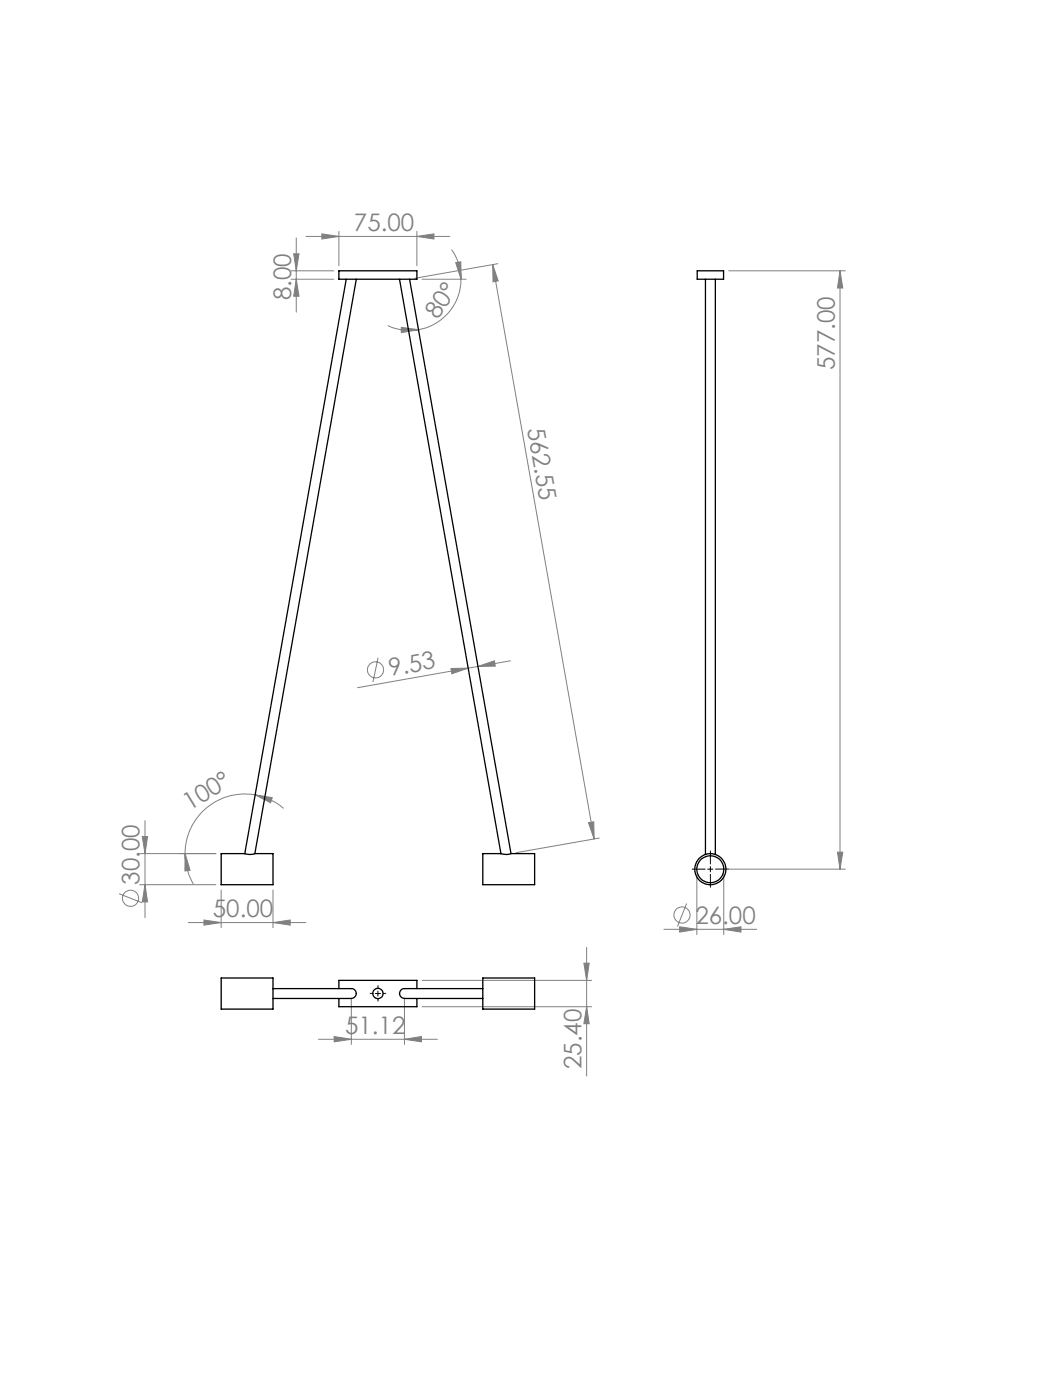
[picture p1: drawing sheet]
<svg xmlns="http://www.w3.org/2000/svg" width="200mm" height="270mm" viewBox="0 0 200 270" stroke-linecap="round" stroke-linejoin="round" font-family="sans-serif">
<g fill="none" stroke="#808080" stroke-width=".19">
<path d="M56.1 53.9h8.2M56.1 52.2h8.2M56.6 48.9h1l-.5 3.3zM57.1 53.9l.5 3.2h-1zM57.1 45.9v14.3M58.9 45.6h27.8M62 45.1l3.3 .5-3.3 .5zM65.3 44.6v6.6M80.3 45.6l3.3-.5v1zM80.3 44.6v6.6M81.3 53.9h8.5M87 48.1a9.4 9.4 0 0 1 1.8 5.8"/>
<path d="M87.8 50.6l1-.1v3.4zM88.8 53.9a9.9 9.9 0 0 1-8.2 9.7M94.9 51l19.6 110.8M94.9 51l1.1 3.2-1 .1zM95.9 50.9l-16 2.8M140.4 52.2h22.5M161.9 52.2l.5 3.3h-1zM161.9 52.2v115.4M74.7 62.8a9.5 9.5 0 0 0 5.9 .8M77.3 63.1l3.3 .5-3.3 .6zM72.8 126.8l-.9 4.7M86.9 128.9h3.3l-3.1 1z"/>
<path d="M90.2 128.9l-21.3 3.7M92.1 128.5l3.1-1.1 .2 1.1zM92.1 128.5l-1.9 .4M98.4 127.4l-6.3 1.1M27.9 158.3v18.7M49.2 153.3l3.3 .5-.4 1zM49.2 153.3a11.5 11.5 0 0 0-13.5 11.3M49.2 153.3a11.2 11.2 0 0 1 5.4 2.6M113.4 158.7l1-.2 .1 3.3zM22.9 172.4l4.5 1.7M26.9 164.6h14.7M26.9 170.6h14.7"/>
<path d="M27.4 161.3h1l-.5 3.3zM27.9 170.6l.5 3.3h-1zM35.7 164.6l.9 3.2-1 .2zM35.7 164.6a11.2 11.2 0 0 0 1.6 5.9M36.3 177.9h22.6M39.3 177.4l3.3 .5-3.3 .5zM42.6 171.6v7.3M52.6 177.9l3.3-.5v1zM52.6 171.6v7.3M115.5 161.6l-16.1 2.8M127.9 179.2h17.9M131 178.7l3.3 .5-3.3 .6z"/>
<path d="M132.3 174.3l-1.8 4.4M134.3 168.6v11.7M137.9 167.6h25M139.5 179.2l3.3-.5v1.1zM139.5 168.6v11.7M161.4 164.3h1l-.5 3.3zM64.4 199.9l3.3 .5-3.3 .5zM67.7 192.6v8.8M77.9 192.6v8.8M81.3 189.1h32.7M81.3 194.2h32.7M112.5 185.8h1l-.5 3.3z"/>
<path d="M113 194.2l.5 3.2h-1zM113 182.7v24.8M61.3 200.4h23M77.9 200.4l3.3-.5v1z"/>
<circle cx="72.3" cy="129.2" r="1.55"/>
<circle cx="25.1" cy="173.2" r="1.55"/>
<circle cx="131.4" cy="176.5" r="1.55"/>
</g>
<path d="M135.9 167.6h-2.5M136.9 166.6v-2.5M136.9 168.6v2.5M137.9 167.6h2.5M71.8 191.6h-.5M72.8 190.6v-.5M72.8 192.6v.5M73.8 191.6h.5" fill="none" stroke="#000" stroke-width=".19" stroke-dasharray="15.2 1.3 1.3 1.3"/>
<path d="M136.3 167.6h1.1M136.9 167.1v1.1M72.3 191.6h1M72.8 191.1v1" fill="none" stroke="#000" stroke-width=".19"/>
<g fill="#808080">
<path d="M113.4 158.7l1-.2 .1 3.3zM94.9 51l1.1 3.2-1 .1z"/>
<path d="M64.4 199.9l3.3 .5-3.3 .5zM77.9 200.4l3.3-.5v1zM131 178.7l3.3 .5-3.3 .6zM139.5 179.2l3.3-.5v1.1z"/>
<path d="M39.3 177.4l3.3 .5-3.3 .5zM52.6 177.9l3.3-.5v1z"/>
<path d="M62 45.1l3.3 .5-3.3 .5zM80.3 45.6l3.3-.5v1z"/>
<path d="M92.1 128.5l3.1-1.1 .2 1.1zM86.9 128.9h3.3l-3.1 1z"/>
<path d="M49.2 153.3l3.3 .5-.4 1zM35.7 164.6l.9 3.2-1 .2z"/>
<path d="M77.3 63.1l3.3 .5-3.3 .6zM87.8 50.6l1-.1v3.4z"/>
<path d="M161.4 164.3h1l-.5 3.3zM161.9 52.2l.5 3.3h-1z"/>
<path d="M56.6 48.9h1l-.5 3.3zM57.1 53.9l.5 3.2h-1zM27.4 161.3h1l-.5 3.3zM27.9 170.6l.5 3.3h-1zM112.5 185.8h1l-.5 3.3zM113 194.2l.5 3.2h-1z"/>
</g>
<g fill="none" stroke="#000" stroke-width=".25">
<path d="M65.3 52.2h15v1.7h-15zM66.7 53.9l-19.5 110.7M68.7 53.9l-19.6 110.7M77 53.9l19.5 110.7M78.9 53.9l19.6 110.7M134.3 52.2h5.1v1.7h-5.1zM135.9 53.9v110.9M137.8 53.9v110.9M47.2 164.6h-4.6v6h10v-6h-3.5M47.2 164.6v.1a2.92 2.92 0 0 0 1.9-.1M96.5 164.6h-3.5v6h10v-6h-4.5M96.5 164.6l.1 .1a2.9 2.9 0 0 0 1.9-.1"/>
<path d="M42.6 188.6h10v6h-10zM52.6 190.7h15.1a.95 .95 0 0 1 1 .9 .95 .95 0 0 1-1 1h-15.1M65.3 190.7v-1.6h15v1.6M65.3 192.6v1.6h15v-1.6M93 188.6h10v6h-10zM93 190.7h-15a.95 .95 0 0 0-1 .9 .95 .95 0 0 0 1 1h15"/>
<circle cx="136.9" cy="167.6" r="2.6"/>
<circle cx="136.9" cy="167.6" r="3"/>
<circle cx="72.8" cy="191.6" r=".99"/>
</g>
<g font-size="4.7" fill="#808080">
<text x="68.2" y="44.6">75.00</text>
<text x="56.1" y="57.9" transform="rotate(-90 56.1 57.9)">8.00</text>
<text x="84.4" y="61.7" transform="rotate(-56 84.4 61.7)">80°</text>
<text x="160.9" y="71.4" transform="rotate(-90 160.9 71.4)">577.00</text>
<text x="101.6" y="82.6" transform="rotate(80 101.6 82.6)">562.55</text>
<text x="75.2" y="130.4" transform="rotate(-10 75.2 130.4)">9.53</text>
<text x="36.5" y="156.5" transform="rotate(-32 36.5 156.5)">100°</text>
<text x="26.9" y="170.7" transform="rotate(-90 26.9 170.7)">30.00</text>
<text x="41" y="176.9">50.00</text>
<text x="134" y="178.2">26.00</text>
<text x="66.5" y="199.4">51.12</text>
<text x="112" y="206.2" transform="rotate(-90 112 206.2)">25.40</text>
</g>
</svg>
